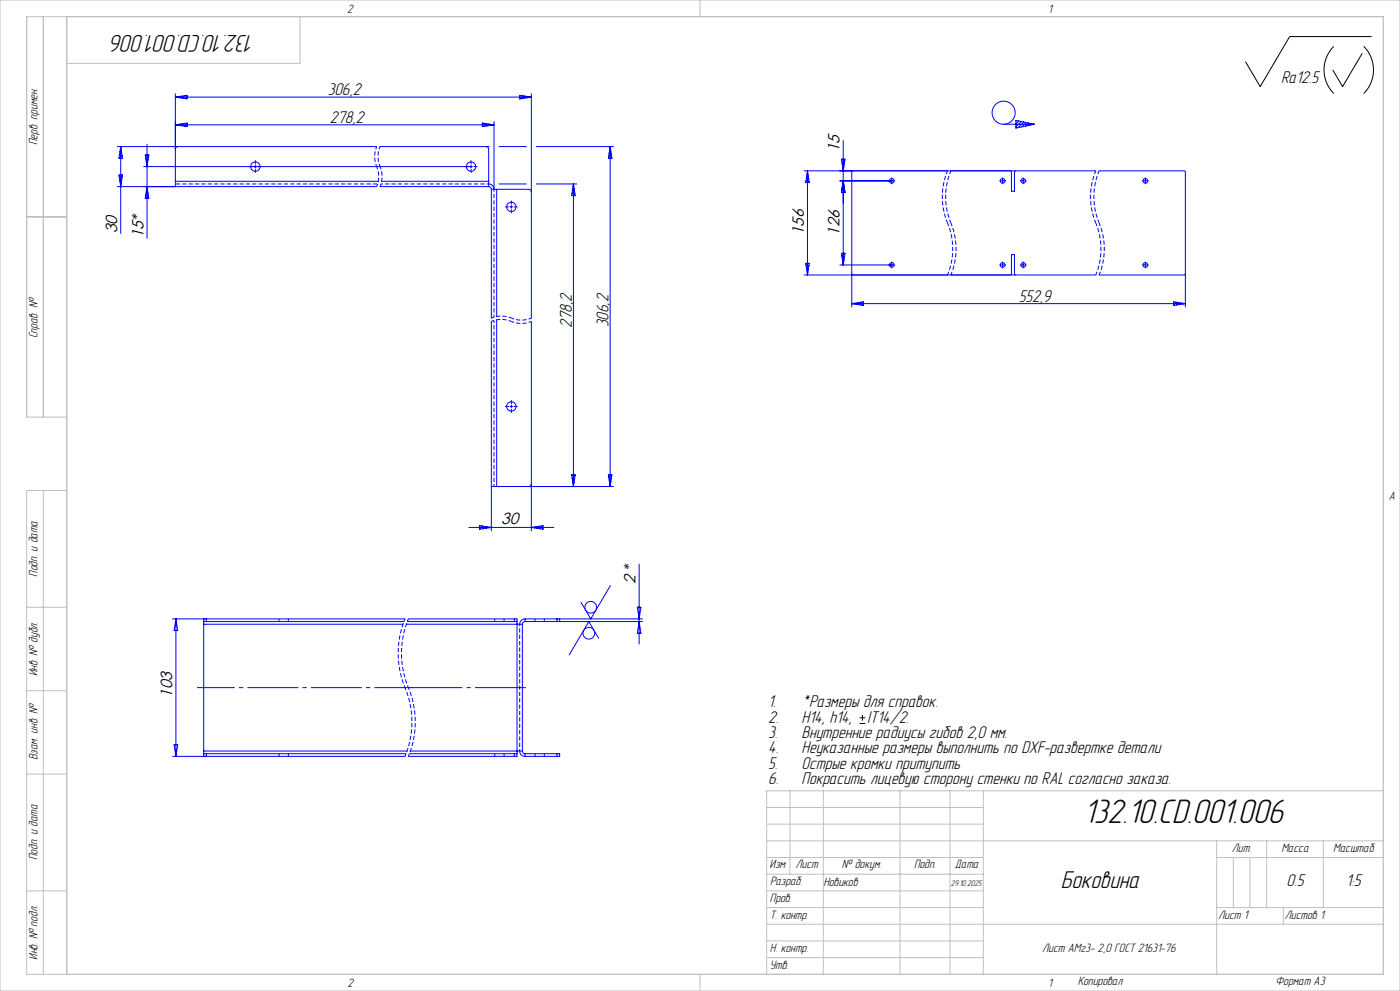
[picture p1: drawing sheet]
<svg xmlns="http://www.w3.org/2000/svg" width="420mm" height="297mm" viewBox="0 0 420 297" stroke-linecap="round" stroke-linejoin="round" font-family="sans-serif">
<path d="M400.1 13.9a10 10 0 0 0 0 14.1M408.7 16l-5.9 10-3-5M409.1 13.9a10 10 0 0 1 0 14.1M411.5 11h-24.6l-8.8 15-4.5-7.5M257.9 216.8h1.7M257.9 215.1h1.7M258.7 214.3v1.7" fill="none" stroke="#000" stroke-width=".3"/>
<g fill="none" stroke="#00f" stroke-width=".3">
<path d="M52.6 37.4l3.5 .6M52.6 29.1l3.5-.5v1zM52.6 37.4l3.5-.5v1.1M52.6 28.1v27.8M52.6 37.4h95.6M52.6 29.1h106.8M53.1 37.3l-.1 .2M53.4 29l-.2 .2M54.2 37.2l-.4 .4M54.5 28.8l-.5 .5M55.2 37l-.7 .7M55.5 28.7l-.8 .7"/>
<path d="M56.1 37l-.8 .8M56.1 37.9h.1M56.1 29l-.6 .5M144.7 36.9l3.5 .5-3.5 .6zM145.1 36.9l-.4 .5M145.9 37.1l-.8 .8M146.7 37.2l-.6 .5M147.4 37.3l-.2 .3M148.2 36.4v20.3l-.5-1.1-1-.5M155.9 28.6l3.5 .5-3.5 .5zM156.1 28.6l-.2 .2M156.9 28.7l-.9 .9"/>
<path d="M157.7 28.8l-.6 .7M158.5 29l-.4 .3M159.3 29.1h-.1M159.4 28.1v67.2M301.1 37.2h9.2M304.8 36.1l5.5 1.1-5.5 1.2zM304.9 36.1l-.1 .1M305.6 36.3l-.8 .8M306.4 36.4l-1.6 1.6M307.1 36.6l-1.7 1.7M307.9 36.7l-1.3 1.3M308.6 36.9l-.9 .9"/>
<path d="M309.4 37l-.6 .5M310.1 37.2l-.1 .1M35.2 43.9h77.8M35.7 52.4h1.1l-.6 3.5zM36.2 43.9l-.5 3.5h1.1M36.2 43.9l.6 3.5M36.2 43.9v26.1M36.2 52.4l-.5 .5M36.3 44.3l-.2 .1M36.4 55l-.3 .2M36.4 45.1l-.4 .4M36.5 45.9l-.7 .7"/>
<path d="M36.5 53.9l-.5 .6M36.6 46.6l-.8 .8M36.7 52.9l-.8 .8M36.7 47.4h.1M43.1 49.9h98.6M43.6 46.4h1l-.5 3.5zM44 46.4l-.4 .4M44.1 55.9l.5 3.5h-1zM44.1 43.2v28.2M44.1 56.2v.1M44.3 57l-.4 .3M44.3 48.9l-.3 .3"/>
<path d="M44.4 57.7l-.7 .7M44.4 47.8l-.5 .6M44.5 58.5l-.9 .9M44.6 46.8l-.8 .8M44.6 59.3l-.1 .1M52.6 54.3h60.9M53.4 43.9l-.6 .3-.2 .5M76.6 48.1v1M76.6 49.5v.8M76.6 50.7v1M113 55.9h-77.8M114 55.9h32.6"/>
<path d="M114.5 54.3h32.1M141.3 48.1v1M141.3 49.5v.8M141.3 50.7v1M142.1 49.9h1M145.8 43.9l.6 .3 .2 .5v11.2M146.6 55.9l.6 .3 .2 .5M146.7 43.9h-32.7M147.4 56.7h11.2l.5 .2 .3 .6M147.4 56.7v38.6M149 56.7v38.2M149.7 55.1h8.2"/>
<path d="M149.7 43.9h8.2M160.9 55.1h12.1M160.9 43.9h23.1M172 55.1l.6 3.5h-1.1zM172 55.1v90.7M172.1 55.7l-.2 .2M172.2 56.5l-.5 .5M172.4 57.3l-.8 .8M172.5 58.1l-.6 .5M183 43.9l.6 3.5h-1.1zM183 43.9v101.9M183.2 44.7l-.3 .3"/>
<path d="M183.3 45.5l-.6 .5M183.4 46.3l-.8 .8M183.5 47l-.4 .4M241.2 51.2h87.5M242.2 51.2l.6 3.5h-1.1zM242.2 51.2v31.2M242.4 51.9l-.3 .3M242.5 52.7l-.6 .6M242.6 53.5l-.8 .8M242.7 54.3l-.4 .4M252 54.2h15.7M252.4 47.7h1.1l-.5 3.5z"/>
<path d="M252.9 47.7l-.4 .4M253 54.2l.5 3.5h-1.1zM253 42.1v37.3M253.1 50.2l-.3 .2M253.3 49.1l-.6 .6M253.5 48l-.9 .9M255.9 51.2l-.4 .4v40.4M267.5 53.3v.5M267.5 54v.4M267.5 54.6v.5M267.9 54.2h.5M299.9 54.2h.5"/>
<path d="M300.6 54.2h.4M300.8 53.3v.5M300.8 54v.4M300.8 54.6v.5M301.2 54.2h.5M303 51.2l.4 .4v5.7h.9v-5.7l.4-.4M306.1 54.2h.5M306.8 54.2h.4M307 53.3v.5M307 54v.4M307 54.6v.5M307.4 54.2h.5"/>
<path d="M329.7 51.2h25.5l.3 .2 .1 40.6M342.7 54.2h.5M343.4 54.2h.4M343.6 53.3v.5M343.6 54v.4M343.6 54.6v.5M344 54.2h.5M151.6 62h1M153 62h.8M153.4 60.2v1M153.4 61.6v.8M153.4 62.8v1"/>
<path d="M154.2 62h1M241.7 78.9h1.1l-.6 3.5zM242.3 78.9l-.5 .6M242.7 79.4l-.8 .8M252 79.4h15.7M252.4 75.9h1.1l-.5 3.5zM252.5 75.9l-.1 .1M253 79l-.1 .1M253.2 77.9l-.4 .4M253.4 76.9l-.7 .6M253.4 75.9l-.8 .9M267.5 78.5v.5"/>
<path d="M267.5 79.2v.4M267.5 79.8v.5M267.9 79.4h.5M299.9 79.4h.5M300.6 79.4h.4M300.8 78.5v.5M300.8 79.2v.4M300.8 79.8v.5M301.2 79.4h.5M306.1 79.4h.5M306.8 79.4h.4M307 78.5v.5"/>
<path d="M307 79.2v.4M307 79.8v.5M307.4 79.4h.5M342.7 79.4h.5M343.4 79.4h.4M343.6 78.5v.5M343.6 79.2v.4M343.6 79.8v.5M344 79.4h.5M147.4 96.3v62.8M149 95.9v49.9M159.4 96.3v62.8"/>
<path d="M241.2 82.4h87.5M242.4 81.6l-.2 .2M242.5 80.5l-.5 .5M255.5 82l.4 .4M255.5 91l3.5-.5v1zM255.5 91h100.1M256.4 90.9l-.2 .2M257.5 90.7l-.5 .5M258.6 90.5l-.9 .8M259 91l-.5 .5M303 82.4l.4-.4v-5.7h.9v5.7l.4 .4M352.1 90.5l3.5 .5-3.5 .5z"/>
<path d="M352.8 90.6l-.7 .7M353.6 90.7l-.7 .7M354.4 90.8l-.5 .5M355.1 90.9l-.1 .2M355.6 82l-.4 .4h-25.5M151.6 121.8h1M153 121.8h.8M153.4 120v1M153.4 121.4v.8M153.4 122.6v1M154.2 121.8h1M140.7 158.1h25.4"/>
<path d="M143.9 157.5l3.5 .6-3.5 .5zM143.9 157.5v.1M144.7 157.7l-.8 .8M145.5 157.8l-.7 .7M146.3 157.9l-.4 .4M147.1 158l-.2 .1M147.4 145.8h36.6M159.4 145l-.3 .6-.5 .2M159.4 158.1l3.5-.6v1.1zM159.6 158v.1M160.7 157.9l-.4 .3M161.7 157.7l-.6 .6"/>
<path d="M162.8 157.6l-.9 .9M162.9 158.3l-.2 .3M171.5 142.3h1.1l-.6 3.5zM171.8 142.3l-.3 .2M172.1 145.6l-.1 .1M172.2 144.5l-.3 .4M172.4 143.5l-.6 .6M172.6 142.4l-1 .9M182.5 142.3h1.1l-.6 3.5zM182.5 142.3h.1M183.1 145.3l-.1 .1M183.3 144.3l-.4 .4"/>
<path d="M183.4 142.3l-.8 .8M183.4 143.2l-.7 .7M183.1 175.5l-5.9 10-2.9-5M191.7 169.1v23.9M52.8 185.5l.5 3.5h-1.1zM52.8 185.5v41.2M52.9 186.1l-.2 .2M61.1 186.3h60.1M61.1 187.1h59.8M61.1 185.5v41.2M61.9 185.5v.8M121.5 185.5h-69.7"/>
<path d="M121.9 187.1h34.8M122.2 186.3h32.9M122.5 185.5h32.6v41.2h-32.6M154.3 185.5v.8M156.7 187.1v38M157.5 186.3l-.6 .3-.2 .5M157.5 185.5l-1.1 .5-.5 1.1M157.5 185.5h35.2M157.5 185.5v.8M167.1 185.5v.8M167.9 185.5v.8M179.6 191.3l-2.9-5-5.9 10"/>
<path d="M191.2 182h1.1l-.6 3.5zM191.6 182l-.3 .4M191.7 186.3l.6 3.5h-1.1zM191.8 186.4h-.1M192.7 186.3h-35.2M51.8 226.7h69.7M52.2 223.2h1.1l-.5 3.5zM52.8 226.5v.1M61.1 225.9h60.7M61.1 225.1h61M61.9 225.9v.8M122.8 225.9h32.3"/>
<path d="M123.1 225.1h33.6M154.3 225.9v.8M155.9 225.1l.5 1.1 1.1 .5M156.7 225.1l.3 .6 .5 .2M157.5 225.9h10.4v.8h-10.4M157.5 225.9v.8M167.1 225.9v.8"/>
<circle cx="301.1" cy="33.8" r="3.5"/>
<circle cx="76.6" cy="49.9" r="1.4"/>
<circle cx="141.3" cy="49.9" r="1.4"/>
<circle cx="267.5" cy="54.2" r=".7"/>
<circle cx="300.8" cy="54.2" r=".7"/>
<circle cx="307" cy="54.2" r=".7"/>
<circle cx="343.6" cy="54.2" r=".7"/>
<circle cx="153.4" cy="62" r="1.4"/>
<circle cx="267.5" cy="79.4" r=".7"/>
<circle cx="300.8" cy="79.4" r=".7"/>
<circle cx="307" cy="79.4" r=".7"/>
<circle cx="343.6" cy="79.4" r=".7"/>
<circle cx="153.4" cy="121.8" r="1.4"/>
<circle cx="176.7" cy="189.8" r="1.75"/>
<circle cx="177.2" cy="182" r="1.75"/>
</g>
<g fill="none" stroke="#00f" stroke-width=".3" stroke-dasharray="1.3 .6" stroke-dashoffset=".4" stroke-linecap="butt">
<path d="M113 43.9l-.6 2.8 .1 1.7 .5 1.5M113 55.9l.6-2.8-.1-1.6-.5-1.6M114 43.9l-.6 2.8 .1 1.7 .5 1.5M114 55.9l.6-2.8-.1-1.6-.5-1.6M153.4 96.3l2.8 .6 1.6-.1 1.6-.5M153.4 96.3l-2.8-.6-1.6 .2-1.6 .4M153.4 95.3l2.8 .6 1.6-.1 1.6-.5M153.4 95.3l-2.8-.6-1.6 .2-1.6 .4M83.7 185.5v.8M86.5 186.3v-.8M148.4 185.5v.8M151.2 186.3v-.8"/>
<path d="M160.5 185.5v.8M163.3 186.3v-.8M83.7 225.9v.8M86.5 226.7v-.8M148.4 225.9v.8M151.2 226.7v-.8M160.5 225.9v.8M163.3 226.7v-.8"/>
</g>
<path d="M284.3 51.2a20.3 20.3 0 0 0 0 15.6M285.3 51.2a20.3 20.3 0 0 0 0 15.6M328.7 51.2a20.3 20.3 0 0 0 0 15.6M329.7 51.2a20.3 20.3 0 0 0 0 15.6M284.3 82.4a20.3 20.3 0 0 0 0-15.6M285.3 82.4a20.3 20.3 0 0 0 0-15.6M328.7 82.4a20.3 20.3 0 0 0 0-15.6M329.7 82.4a20.3 20.3 0 0 0 0-15.6" fill="none" stroke="#00f" stroke-width=".3" stroke-dasharray="1.3 .6" stroke-dashoffset=".2" stroke-linecap="butt"/>
<path d="M148.2 95.1v-38.4M148.2 145.8v-49.7M121.5 185.5a26.8 26.8 0 0 0 0 20.6M122.5 185.5a26.8 26.8 0 0 0 0 20.6M121.5 226.7a26.8 26.8 0 0 0 0-20.6M122.5 226.7a26.8 26.8 0 0 0 0-20.6" fill="none" stroke="#00f" stroke-width=".3" stroke-dasharray="1.3 .6" stroke-dashoffset=".5" stroke-linecap="butt"/>
<path d="M59.1 206.1h64.6" fill="none" stroke="#00f" stroke-width=".3" stroke-dasharray="15.2 1.3 1.3 1.3" stroke-dashoffset="3.9" stroke-linecap="butt"/>
<path d="M122.5 206.1h36.2" fill="none" stroke="#00f" stroke-width=".3" stroke-dasharray="15.2 1.3 1.3 1.3" stroke-dashoffset="-1" stroke-linecap="butt"/>
<path d="M113.3 55.1h-60.7" fill="none" stroke="#00f" stroke-width=".3" stroke-dasharray="1.3 .6" stroke-dashoffset="-.2" stroke-linecap="butt"/>
<path d="M146.6 55.1h-32.3M155.9 225.1v-38" fill="none" stroke="#00f" stroke-width=".3" stroke-dasharray="1.3 .6" stroke-dashoffset=".7" stroke-linecap="butt"/>
<g fill="none" stroke="#c0c0c0" stroke-width=".3">
<path d="M0 0h420v297h-420zM13 5v120M20 5v287M90 5v14h-70M210 0v5M217.5 5h.1M8 65h12M20 125h-12v-120h407v287h-407v-145h12M13 147v145M20 148.5h.1M415 148.5h.1M8 182h12"/>
<path d="M8 207h12M8 232h12M237 237v25M247 237v55M270 237v55M285 237v55M295 237v55M415 237h-185v55M230 257h65M230 242h65M230 247h65M230 252h185"/>
<path d="M365 252v40M365 257h50M370 257v15M375 257v15M380 252v20M397 252v20M8 267h12M230 262h65M230 267h65M230 272h65M230 277h185M365 272h50"/>
<path d="M385 272v5M210 292v5M217.5 292h.1M230 282h65M230 287h65"/>
</g>
<text font-size="10.5" x="325.1" y="246.7">132.10.CD.001.006</text>
<g font-size="7.5">
<text x="76.3" y="10.5" transform="rotate(-180 76.3 10.5)">132.10.CD.001.006</text>
<text x="318.2" y="266">Боковина</text>
</g>
<g font-size="5.3">
<text x="98.3" y="28.6">306,2</text>
<text x="384.4" y="24.7">Ra12.5</text>
<text x="99" y="36.9">278,2</text>
<text x="305.7" y="90.5">552,9</text>
<text x="171.5" y="98.2" transform="rotate(-90 171.5 98.2)">278,2</text>
<text x="182.5" y="98.1" transform="rotate(-90 182.5 98.1)">306,2</text>
<text x="230.5" y="211.9">1.</text>
<text x="240.5" y="211.9">*Размеры для справок.</text>
<text x="230.5" y="216.6">2.</text>
<text x="230.5" y="221.2">3.</text>
<text x="240.5" y="216.6">H14, h14,</text>
<text x="240.5" y="221.2">Внутренние радиусы гибов 2,0 мм.</text>
<text x="260.2" y="216.6">IT14/2.</text>
<text x="230.5" y="225.8">4.</text>
<text x="240.5" y="225.8">Неуказанные размеры выполнить по DXF-развертке детали</text>
<text x="230.5" y="230.4">5.</text>
<text x="240.5" y="230.4">Острые кромки притупить</text>
<text x="230.5" y="235">6.</text>
<text x="240.5" y="235">Покрасить лицевую сторону стенки по RAL согласно заказа.</text>
<text x="385.9" y="265.6">0.5</text>
<text x="403.9" y="265.6">1:5</text>
</g>
<g font-size="4.8">
<text x="251.9" y="45.6" transform="rotate(-90 251.9 45.6)">15</text>
<text x="35.1" y="70" transform="rotate(-90 35.1 70)">30</text>
<text x="43" y="71.4" transform="rotate(-90 43 71.4)">15*</text>
<text x="241.1" y="70.6" transform="rotate(-90 241.1 70.6)">156</text>
<text x="251.9" y="70.7" transform="rotate(-90 251.9 70.7)">126</text>
<text x="150.4" y="157">30</text>
<text x="190.6" y="175" transform="rotate(-90 190.6 175)">2 *</text>
<text x="51.7" y="209.2" transform="rotate(-90 51.7 209.2)">103</text>
</g>
<g font-size="3.8" fill="#010000">
<text x="104.2" y="3.8">2</text>
<text x="314.5" y="3.8">1</text>
<text x="416.6" y="149.8">A</text>
<text x="104.2" y="295.8">2</text>
<text x="314.5" y="295.8">1</text>
</g>
<g font-size="3.8">
<text x="11.3" y="43.5" transform="rotate(-90 11.3 43.5)">Перв. примен.</text>
<text x="11.3" y="101.4" transform="rotate(-90 11.3 101.4)">Справ. №</text>
<text x="11.3" y="172.9" transform="rotate(-90 11.3 172.9)">Подп. и дата</text>
<text x="11.3" y="202.7" transform="rotate(-90 11.3 202.7)">Инв. № дубл.</text>
<text x="11.3" y="227.8" transform="rotate(-90 11.3 227.8)">Взам. инв. №</text>
<text x="11.3" y="257.9" transform="rotate(-90 11.3 257.9)">Подп. и дата</text>
<text x="369.6" y="255.3">Лит.</text>
<text x="384.4" y="255.3">Масса</text>
<text x="399.9" y="255.3">Масштаб</text>
<text x="230.9" y="260.3">Изм.</text>
<text x="238.7" y="260.3">Лист</text>
<text x="252.6" y="260.3">№ докум.</text>
<text x="274.2" y="260.3">Подп.</text>
<text x="286.5" y="260.3">Дата</text>
<text x="231" y="265.3">Разраб.</text>
<text x="247" y="265.4">Новиков</text>
<text x="231" y="275.3">Т. контр.</text>
<text x="231" y="270.3">Пров.</text>
<text x="365.5" y="275.3">Лист 1</text>
<text x="385.5" y="275.3">Листов 1</text>
<text x="11.3" y="287.7" transform="rotate(-90 11.3 287.7)">Инв. № подл.</text>
<text x="231" y="285.3">Н. контр.</text>
<text x="312.7" y="285.4">Лист АМг3- 2,0 ГОСТ 21631-76</text>
<text x="231" y="290.3">Утв.</text>
<text x="323.3" y="295.3">Копировал</text>
<text x="382.7" y="295.3">Формат А3</text>
</g>
<text font-size="2.6" x="285.2" y="265.5">29.10.2025</text>
</svg>
